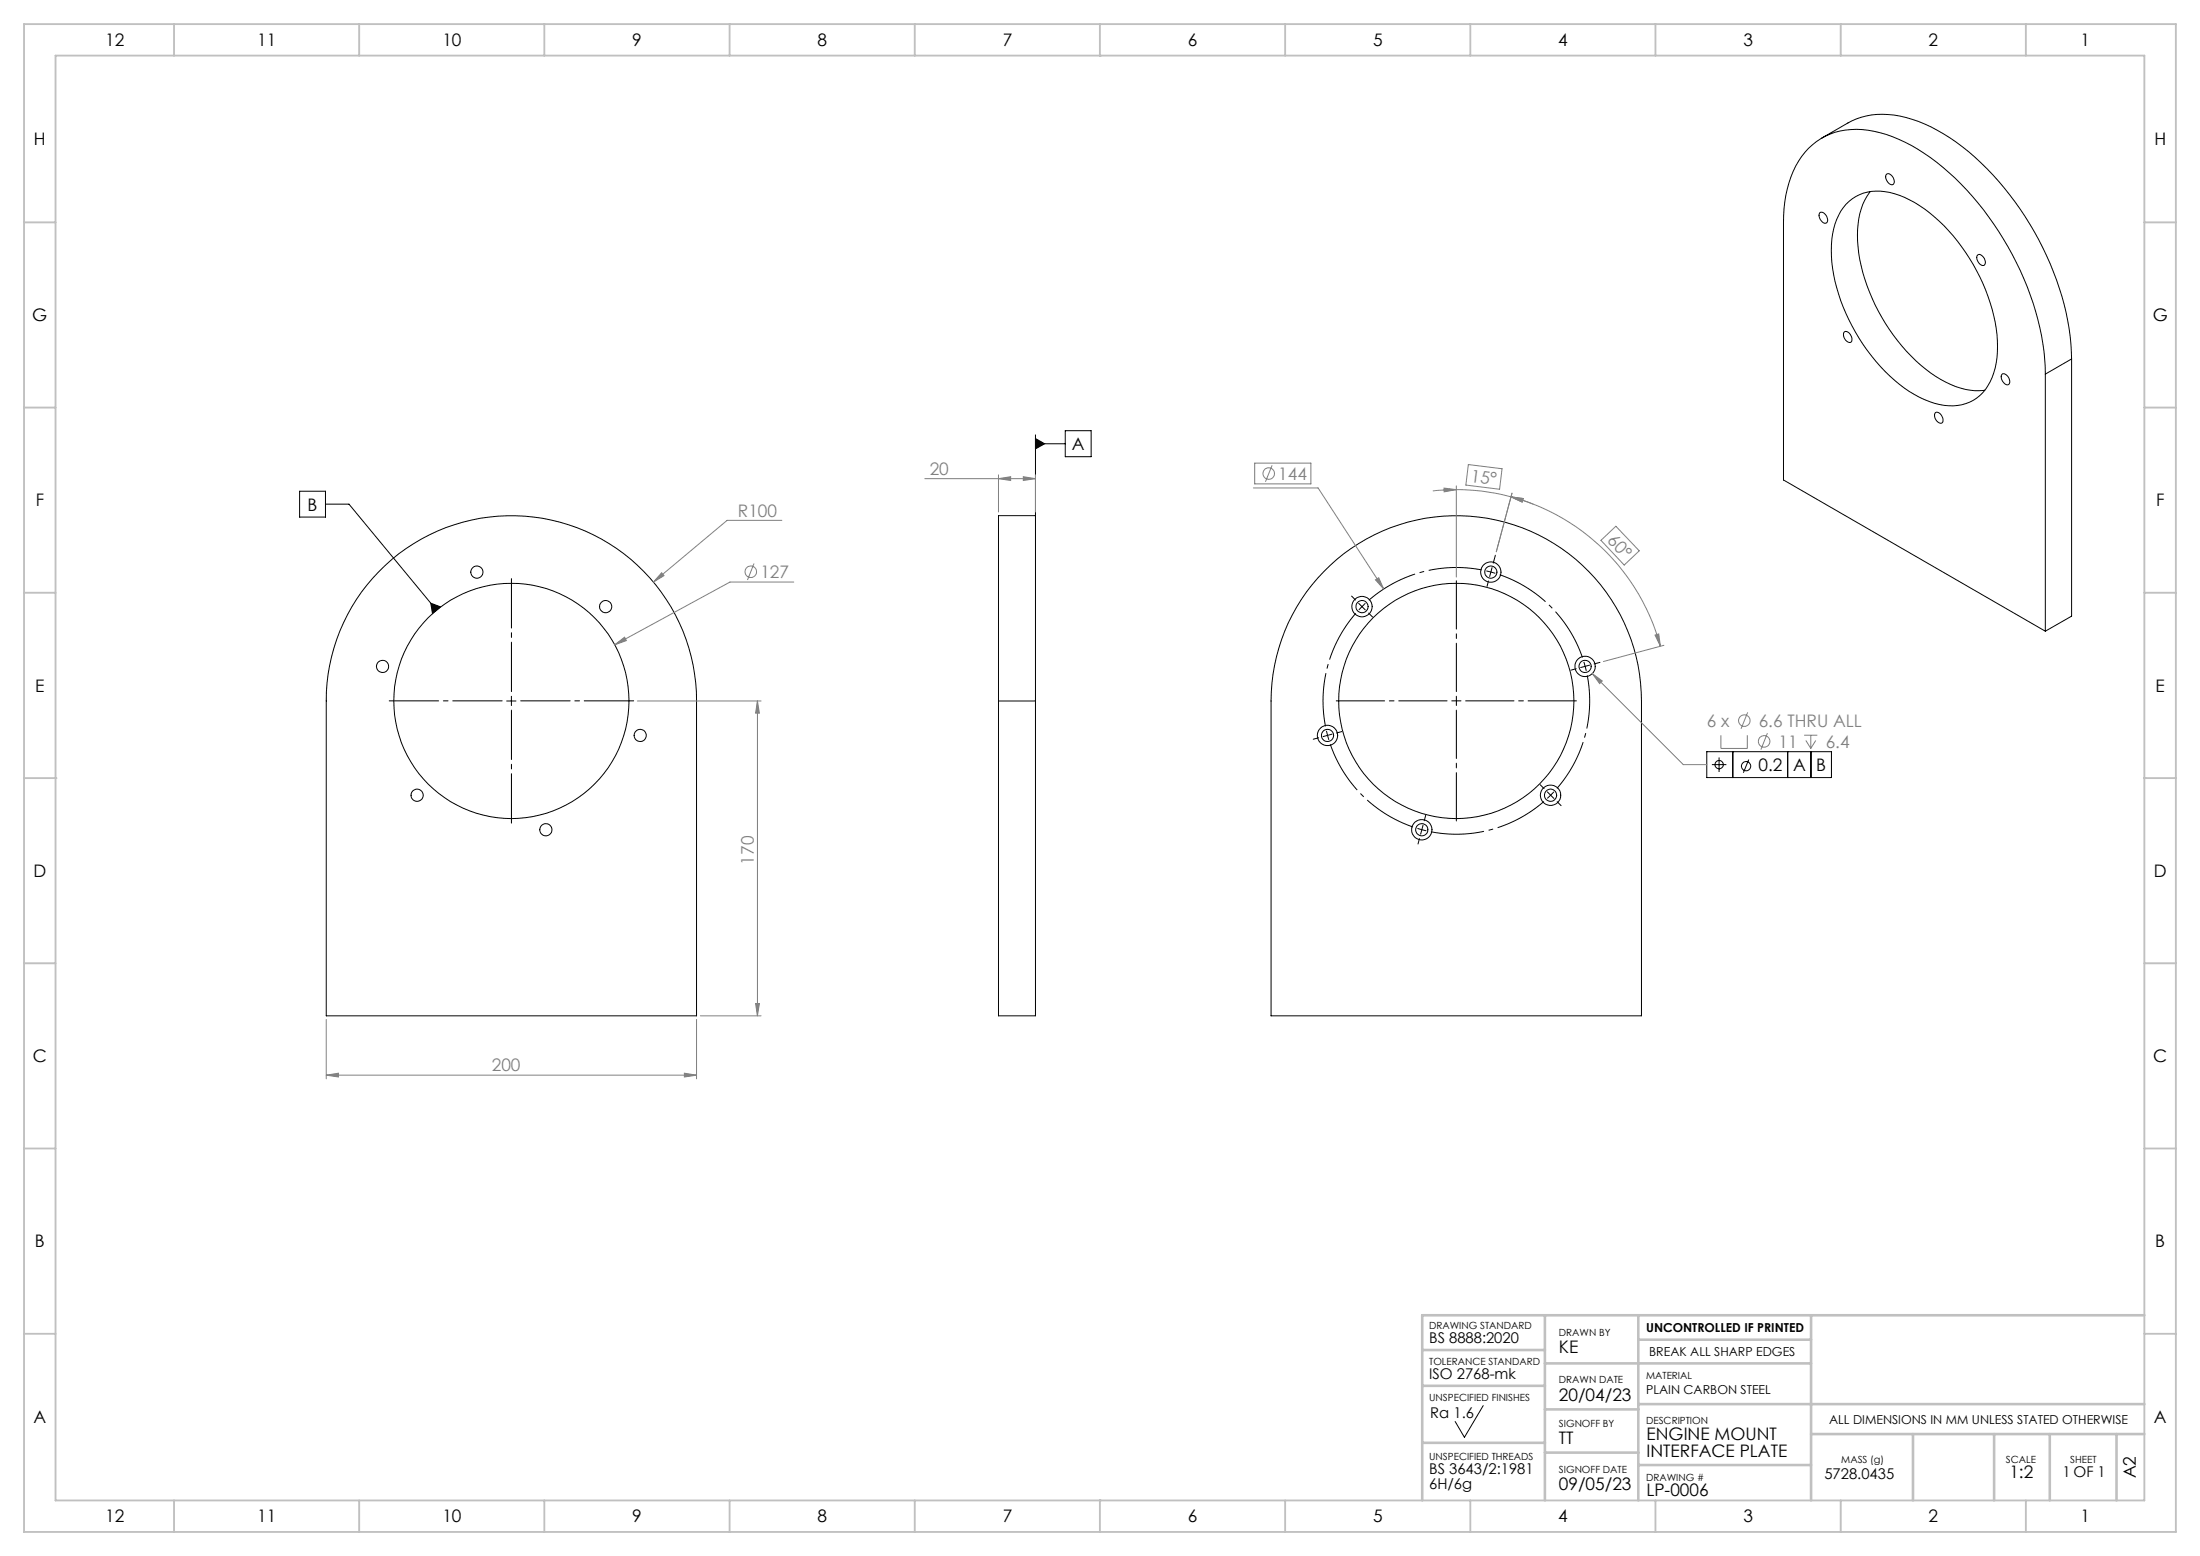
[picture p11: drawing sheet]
<svg xmlns="http://www.w3.org/2000/svg" width="841mm" height="595mm" viewBox="0 0 841 595" stroke-linecap="round" stroke-linejoin="round" font-family="sans-serif">
<g fill="none" stroke="#000" stroke-width=".38">
<path d="M696.4 52.8l10.1-5.8a29.8 29.8 0 0 1 24.5-1.4 77.2 77.2 0 0 1 33 23.7 115 115 0 0 1 27.4 59.2l.5 8.7M705.7 78.1a17.4 17.4 0 0 1 18.5-4.1 52.6 52.6 0 0 1 25.7 20.3 68.5 68.5 0 0 1 13.7 38.1 25.1 25.1 0 0 1-6.7 18.8 18.4 18.4 0 0 1-19.3 2.3 56.4 56.4 0 0 1-25.4-21.9 66 66 0 0 1-12.1-38.1 24.7 24.7 0 0 1 5.6-15.4zM714.9 73.2a28.8 28.8 0 0 0-4.6 21.3 71.6 71.6 0 0 0 29.6 49.3 28.2 28.2 0 0 0 18.9 5.3M721.1 66.7a2.15 2.15 0 0 1 2.9 1.9 1.21 1.21 0 0 1-.1 1.8 1.21 1.21 0 0 1-1.8-.3l-1.2-2zM695.6 81.4a2.08 2.08 0 0 1 2.9 1.9 1.28 1.28 0 0 1-.4 2 1.28 1.28 0 0 1-1.8-.9l-.9-1.6zM755.9 97.6a2.08 2.08 0 0 1 2.9 1.9 1.21 1.21 0 0 1-.1 1.7 1.21 1.21 0 0 1-1.7-.2l-1.3-2zM704.9 127a2.11 2.11 0 0 1 3 1.9l.1 .6a1.09 1.09 0 0 1-.6 1.4 1.09 1.09 0 0 1-1.4-.5l-1.1-1.5-.2-1.1zM791.9 137.2l-10 5.8M791.9 137.2v98.3l-10 5.7M739.7 157.9a2.11 2.11 0 0 1 3 1.9l.1 .6a1.09 1.09 0 0 1-.6 1.3 1.09 1.09 0 0 1-1.4-.4l-1.1-1.4-.2-1.2zM765.2 143.1a2.15 2.15 0 0 1 2.9 2 1.28 1.28 0 0 1-.4 1.9 1.28 1.28 0 0 1-1.8-.8l-.9-1.7zM781.9 143a104.5 104.5 0 0 0-17.8-54.5 94.9 94.9 0 0 0-35.9-34.2 36.9 36.9 0 0 0-26.8-3.7 26.8 26.8 0 0 0-17.5 19.2l-1.2 4.8-.9 7.8v101l100.1 57.8"/>
<path d="M781.9 143v98.2M395.8 166.2v30.9M395.8 169.6h11.4M395.8 167.6l3.5 2-3.5 1.9zM407.2 164.6h9.9v9.9h-9.9zM114.5 187.7h9.9v9.9h-9.9zM124.4 192.7h9l33.5 40.5M395.8 197.1h-14.1v70.8M395.8 197.1v70.8M144.8 218.4a70.8 70.8 0 0 1 77.4-16.1 70.8 70.8 0 0 1 44.1 65.6v120.3h-141.6v-120.3a70.3 70.3 0 0 1 20.1-49.5zM506.1 218.4a70.8 70.8 0 0 1 77.3-16.1 70.8 70.8 0 0 1 44.1 65.6v120.3h-141.6v-120.3a70.7 70.7 0 0 1 20.2-49.5zM164.7 230.5l3.7 1.4-3.1 2.6z"/>
<path d="M519.4 230.6l2.5 2.5M521.9 230.6l-2.4 2.5M193.7 267.9h3.5M195.5 266.1v3.5M381.7 267.9v120.3h14.1v-120.3M381.7 267.9h14.1M652.5 287.3h47.6v9.9h-47.6zM654.4 292.2h5.6M657.2 289.5v5.5M662.4 287.3v9.9M668.5 290.3l-2.1 5M683.4 287.3v9.9"/>
<path d="M692.3 287.3v9.9M567 537.2l-7.2 12.1-3.5-6"/>
<circle cx="182.3" cy="218.6" r="2.33"/>
<circle cx="569.9" cy="218.6" r="3.9"/>
<circle cx="569.9" cy="218.6" r="2.34"/>
<circle cx="231.5" cy="231.8" r="2.32"/>
<circle cx="520.7" cy="231.8" r="3.9"/>
<circle cx="520.7" cy="231.8" r="2.33"/>
<circle cx="146.3" cy="254.7" r="2.35"/>
<circle cx="605.9" cy="254.7" r="2.35"/>
<circle cx="605.9" cy="254.7" r="3.9"/>
<circle cx="195.5" cy="267.9" r="45"/>
<circle cx="556.7" cy="267.9" r="44.9"/>
<circle cx="244.7" cy="281.1" r="2.33"/>
<circle cx="507.5" cy="281.1" r="3.9"/>
<circle cx="507.5" cy="281.1" r="2.34"/>
<circle cx="657.2" cy="292.2" r="1.58"/>
<circle cx="667.5" cy="292.8" r="1.78"/>
<circle cx="159.5" cy="303.9" r="2.32"/>
<circle cx="208.7" cy="317.1" r="2.34"/>
<circle cx="543.5" cy="317.1" r="2.32"/>
<circle cx="543.5" cy="317.1" r="3.9"/>
<circle cx="592.7" cy="303.9" r="3.9"/>
<circle cx="592.7" cy="303.9" r="2.33"/>
</g>
<g fill="none" stroke="#808080" stroke-width=".38">
<path d="M479.6 177h21.5v7.9h-21.5zM486.3 177.8l-2.6 6.3M561.3 177.5l12.9 1.6-1 7.9-12.8-1.6zM298.9 198.9h-20.9l-28.2 23.5M353.5 182.9h42.3M381.7 182.9l4.6-.7v1.4zM381.7 181.5v14.2M391.2 182.2l4.6 .7-4.6 .7zM395.8 181.5v14.2M479.1 186.5h24.8l25 38.6M552 186.5l4.7 .6-4.6 .9zM556.7 185.7v34.8"/>
<path d="M556.7 187.1l9.8 .6 6.3 1 4.8 1.2M556.7 187.1l-9 .5M577.6 189.9l4.7 .6-.4 1.4zM577.6 189.9a80.7 80.7 0 0 1 57.1 57.1M577.6 189.9l8.5 2.8M578 188.5l-6 22.4M252.9 218.9l.9 1.1-4 2.4zM288.2 215.3l-2.5 6.3M612 206.5l5.7-5.4 8.9 9.4-5.7 5.4zM303.4 222.4h-24.3l-44.1 24M525.8 221.6l1.2-.8 1.9 4.3zM235 246.4l3.7-2.9 .7 1.3z"/>
<path d="M608.7 257.5l3.8 2.7-1 1zM608.7 257.5l34.8 34.7h9M632.7 242.7l1.4-.4 .6 4.7zM636.1 246.6l-23.1 6.2M243.6 267.9h47.3M289.5 267.9v120.3M289.5 267.9l.8 4.6h-1.5zM668.1 272.2l-2.6 6.3M657.9 281v5h10v-5M675.6 280.2l-2.5 6.3M689.7 281h5M690.3 283l1.9 3"/>
<path d="M692.2 281v5M694.1 283l-1.9 3M124.7 389.6v22.7M266.3 389.6v22.7M267.7 388.2h23.2M288.8 383.5h1.5l-.8 4.7zM124.7 410.9l4.7-.8v1.5zM124.7 410.9h141.6M261.6 410.1l4.7 .8-4.7 .7z"/>
<circle cx="485" cy="181" r="2.19"/>
<circle cx="287" cy="218.5" r="2.21"/>
<circle cx="666.8" cy="275.4" r="2.21"/>
<circle cx="674.4" cy="283.3" r="2.21"/>
</g>
<path d="M569.9 218.6l-1.7-.4M569.9 218.6l1.7 .5M606 254.7l-.5-1.7M606 254.7l.4 1.7M507.5 281l.5 1.7M507.5 281l-.4-1.7M543.5 317.1l1.8 .4M543.5 317.1l-1.7-.5M592.8 303.9l1.2-1.3M592.8 303.9l-1.3 1.2" fill="none" stroke="#000" stroke-width=".38" stroke-dasharray="21.6 1.8 1.8 1.8" stroke-linecap="butt"/>
<path d="M566.5 217.8a51 51 0 0 0-43.2 11.6M518.3 234.4a51 51 0 0 0-11.6 43.2M604.9 251.3a51 51 0 0 0-31.6-31.7M508.5 284.4a51 51 0 0 0 31.6 31.6M547 317.9a51 51 0 0 0 43.2-11.6M595.2 301.3a51 51 0 0 0 11.6-43.2" fill="none" stroke="#000" stroke-width=".38" stroke-dasharray="21.6 1.8 1.8 1.8" stroke-dashoffset="1.1" stroke-linecap="butt"/>
<g fill="none" stroke="#000" stroke-width=".38" stroke-dasharray="21.6 1.8 1.8 1.8">
<path d="M569.9 218.6l.5-1.7M569.9 218.6l-.4 1.7M570.8 215.2l.8-3M518.2 229.3l-1.5-1.5M523.2 234.3l1.5 1.5M569 222l-.5 2.1M602.5 255.6l-2 .5M606 254.7l1.7-.5M606 254.7l-1.7 .4M609.4 253.7l2.2-.6M556.7 267.8v-1.7M556.7 267.8h-1.7"/>
<path d="M556.7 267.8v1.8M556.7 267.8h1.8M504.1 282l-2.1 .5M507.5 281l-1.7 .5M507.5 281l1.7-.4M510.9 280.1l2.1-.5M543.5 317.1l-.4 1.7M543.5 317.1l.5-1.7M544.5 313.7l.5-2.1M590.3 301.4l-1.5-1.5M592.8 303.9l1.2 1.2M592.8 303.9l-1.3-1.3"/>
<path d="M595.3 306.4l1.5 1.5M542.6 320.5l-.5 2"/>
</g>
<path d="M553.2 267.8h-42.4M556.7 264.3v-42.4M556.7 271.4v42.4M560.3 267.8h42.3" fill="none" stroke="#000" stroke-width=".38" stroke-dasharray="21.6 1.8 1.8 1.8" stroke-dashoffset="3.1"/>
<path d="M192 267.8h-43.2M195.5 264.3v-43.2M195.5 271.4v43.2M199.1 267.8h43.1" fill="none" stroke="#000" stroke-width=".38" stroke-dasharray="21.6 1.8 1.8 1.8" stroke-dashoffset="2.7"/>
<g fill="none" stroke="#c0c0c0" stroke-width=".71">
<path d="M9.2 9.2h822.6v576.3h-822.6zM66.5 9.2v12.1M137.3 9.2v12.1M208.1 9.2v12.1M278.9 9.2v12.1M349.7 9.2v12.1M420.5 9.2v12.1M491.3 9.2v12.1M562.1 9.2v12.1M632.8 9.2v12.1M703.7 9.2v12.1M774.4 9.2v12.1"/>
<path d="M21.2 21.3h798.5v552.1h-798.5zM420.5 21.3h.1M9.2 85h12M819.7 85h12.1M9.2 155.8h12M819.7 155.8h12.1M9.2 226.5h12M819.7 226.5h12.1M9.2 297.4h12M21.2 297.4h.1M819.7 297.4h.1M819.7 297.4h12.1"/>
<path d="M9.2 368.1h12M819.7 368.1h12.1M9.2 438.9h12M819.7 438.9h12.1M9.2 509.7h12M819.7 509.7h12.1M66.5 573.4v12.1M137.3 573.4v12.1M208.1 573.4v12.1M278.9 573.4v12.1M349.7 573.4v12.1M420.5 573.4h.1"/>
<path d="M420.5 573.4v12.1M491.3 573.4v12.1M562.1 573.4v12.1M632.8 573.4v12.1M703.7 573.4v12.1M774.4 573.4v12.1"/>
</g>
<g fill="none" stroke="#c0c0c0" stroke-width=".99">
<path d="M543.7 515.9h46.9M590.6 502.6v70.8M626.3 502.6v70.8M626.3 512h66M692.3 502.6v70.8M819.7 502.6h-276v70.8M543.7 529.6h46.9M590.6 521h101.7M590.6 538.6h35.7M626.3 536.6h193.4M543.7 551.4h46.9M590.6 555.1h35.7"/>
<path d="M626.3 559.9h66M692.3 548h127.4M731.3 548v25.4M762.3 548v25.4M783.6 548v25.4M809.1 548v25.4"/>
</g>
<path d="M164.7 230.5l3.7 1.4-3.1 2.6zM395.8 167.6l3.5 2-3.5 1.9z" fill="#000"/>
<g fill="#808080">
<path d="M632.7 242.7l1.4-.4 .6 4.7zM577.6 189.9l4.7 .6-.4 1.4z"/>
<path d="M577.6 189.9l4.7 .6-.4 1.4zM552 186.5l4.7 .6-4.6 .9z"/>
<path d="M391.2 182.2l4.6 .7-4.6 .7zM381.7 182.9l4.6-.7v1.4z"/>
<path d="M252.9 218.9l-3.1 3.5 4-2.4zM235 246.4l4.4-1.6-.7-1.3zM608.7 257.5l2.8 3.7 1-1zM525.8 221.6l3.1 3.5-1.9-4.3z"/>
<path d="M124.7 410.9l4.7-.8v1.5zM261.6 410.1l4.7 .8-4.7 .7z"/>
<path d="M289.5 267.9l.8 4.6h-1.5zM288.8 383.5h1.5l-.8 4.7z"/>
</g>
<g font-size="6.6">
<text x="40.3" y="17.6">12</text>
<text x="98.3" y="17.6">11</text>
<text x="169.1" y="17.6">10</text>
<text x="241.7" y="17.6">9</text>
<text x="312.5" y="17.6">8</text>
<text x="383.3" y="17.6">7</text>
<text x="454.1" y="17.6">6</text>
<text x="524.9" y="17.6">5</text>
<text x="595.7" y="17.6">4</text>
<text x="666.5" y="17.6">3</text>
<text x="737.2" y="17.6">2</text>
<text x="795.3" y="17.6">1</text>
<text x="13" y="55.5">H</text>
<text x="823.6" y="55.5">H</text>
<text x="12.4" y="122.7">G</text>
<text x="822.9" y="122.7">G</text>
<text x="409.7" y="172">A</text>
<text x="13.6" y="193.5">F</text>
<text x="117.6" y="195.1">B</text>
<text x="824.2" y="193.5">F</text>
<text x="13.5" y="264.3">E</text>
<text x="824" y="264.3">E</text>
<text x="672.2" y="294.7">0.2</text>
<text x="685.4" y="294.7">A</text>
<text x="694.3" y="294.7">B</text>
<text x="12.8" y="335.1">D</text>
<text x="823.3" y="335.1">D</text>
<text x="12.5" y="405.9">C</text>
<text x="823.1" y="405.9">C</text>
<text x="13.3" y="476.7">B</text>
<text x="823.9" y="476.7">B</text>
<text x="595.9" y="517">KE</text>
<text x="595.9" y="535.2">20/04/23</text>
<text x="12.8" y="543.9">A</text>
<text x="823.3" y="543.9">A</text>
<text x="595.9" y="551.9">TT</text>
<text x="629.5" y="550.3">ENGINE MOUNT</text>
<text x="629.5" y="556.7">INTERFACE PLATE</text>
<text x="595.9" y="569.4">09/05/23</text>
<text x="768.1" y="564.7">1:2</text>
<text x="816.5" y="565" transform="rotate(-90 816.5 565)">A2</text>
<text x="629.4" y="571.5">LP-0006</text>
<text x="40.3" y="581.8">12</text>
<text x="98.3" y="581.8">11</text>
<text x="169.1" y="581.8">10</text>
<text x="241.7" y="581.8">9</text>
<text x="312.5" y="581.8">8</text>
<text x="383.3" y="581.8">7</text>
<text x="454.1" y="581.8">6</text>
<text x="524.9" y="581.8">5</text>
<text x="595.7" y="581.8">4</text>
<text x="666.5" y="581.8">3</text>
<text x="737.2" y="581.8">2</text>
<text x="795.3" y="581.8">1</text>
</g>
<g font-size="6.6" fill="#808080">
<text x="355.4" y="181.5">20</text>
<text x="488.7" y="183.4">144</text>
<text x="562.1" y="184.1" transform="rotate(7 562.1 184.1)">15°</text>
<text x="282.1" y="197.4">R100</text>
<text x="614.1" y="206.6" transform="rotate(47 614.1 206.6)">60°</text>
<text x="290.7" y="220.9">127</text>
<text x="652.5" y="277.8">6 x</text>
<text x="672.3" y="277.8">6.6 THRU ALL</text>
<text x="679.9" y="285.7">11</text>
<text x="697.9" y="285.7">6.4</text>
<text x="288.1" y="330.4" transform="rotate(-90 288.1 330.4)">170</text>
<text x="188" y="409.4">200</text>
</g>
<g font-size="5.7">
<text x="546.3" y="513.1">BS 8888:2020</text>
<text x="546.3" y="527">ISO 2768-mk</text>
<text x="546.8" y="542">Ra 1.6</text>
<text x="546.3" y="563.4">BS 3643/2:1981</text>
<text x="546.3" y="569">6H/6g</text>
<text x="697.4" y="565.1">5728.0435</text>
<text x="788.4" y="564.4">1 OF 1</text>
</g>
<g font-size="4.7">
<text x="629.3" y="509">UNCONTROLLED IF PRINTED</text>
<text x="630.4" y="518.1">BREAK ALL SHARP EDGES</text>
<text x="629.3" y="532.6">PLAIN CARBON STEEL</text>
<text x="699.2" y="544.1">ALL DIMENSIONS IN MM UNLESS STATED OTHERWISE</text>
</g>
<g font-size="3.8">
<text x="546.3" y="507.9">DRAWING STANDARD</text>
<text x="595.9" y="510.5">DRAWN BY</text>
<text x="546.3" y="521.7">TOLERANCE STANDARD</text>
<text x="629.3" y="527">MATERIAL</text>
<text x="595.9" y="528.4">DRAWN DATE</text>
<text x="546.3" y="535.2">UNSPECIFIED FINISHES</text>
<text x="595.9" y="545.3">SIGNOFF BY</text>
<text x="629.3" y="544">DESCRIPTION</text>
<text x="546.3" y="558.1">UNSPECIFIED THREADS</text>
<text x="595.9" y="562.8">SIGNOFF DATE</text>
<text x="703.9" y="559.2">MASS (g)</text>
<text x="766.8" y="559.2">SCALE</text>
<text x="791.4" y="559.2">SHEET</text>
<text x="629.3" y="565.9">DRAWING #</text>
</g>
</svg>
